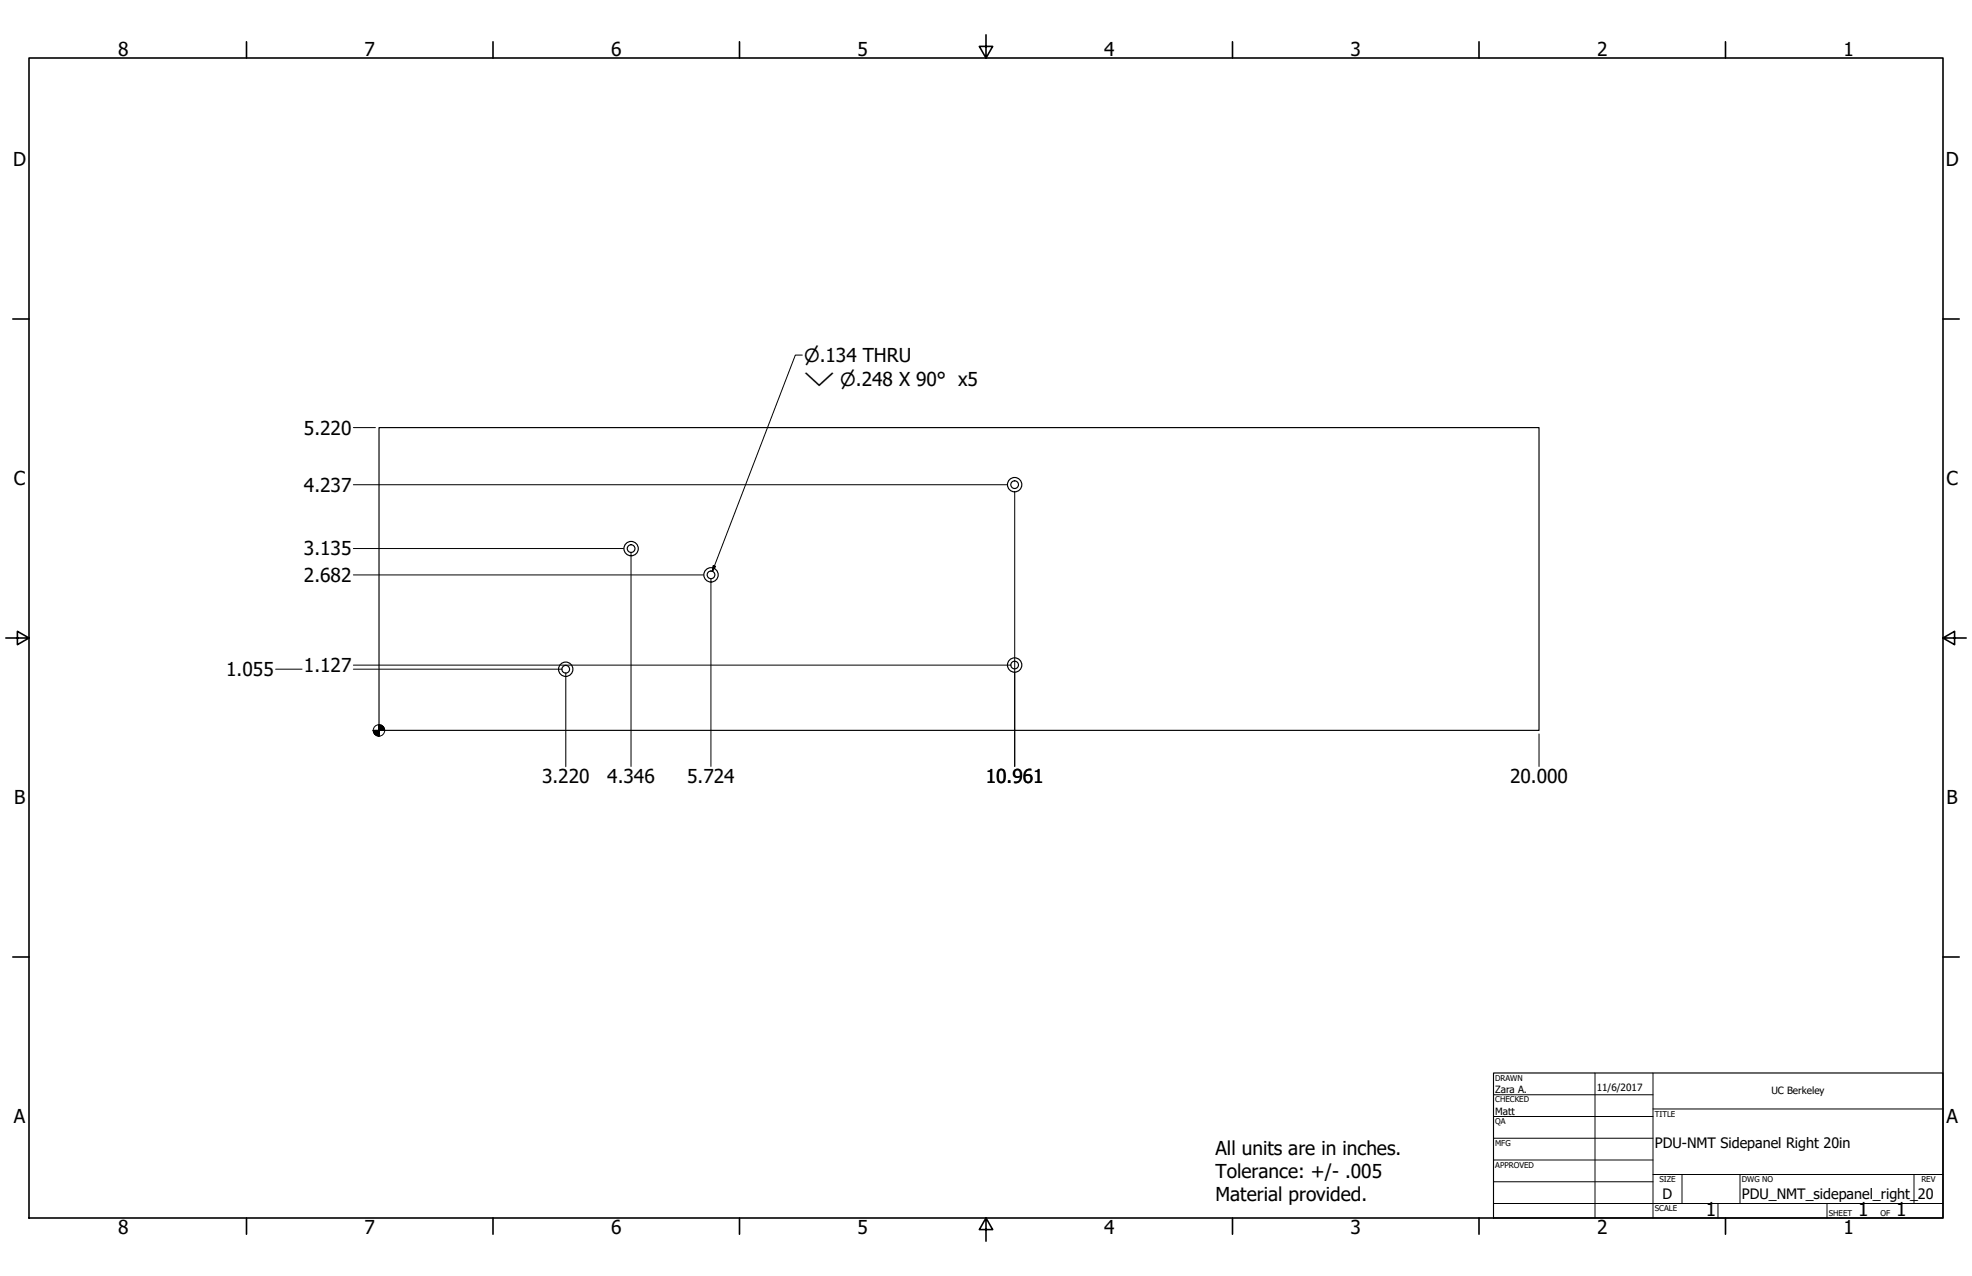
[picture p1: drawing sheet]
<svg xmlns="http://www.w3.org/2000/svg" width="864mm" height="559mm" viewBox="0 0 864 559" stroke-linecap="round" stroke-linejoin="round" font-family="sans-serif">
<!-- layer: Visible (ANSI) -->
<g fill="none" stroke="#000" stroke-width=".51">
<path d="M166 187.3h508v132.5h-508z"/>
<circle cx="444.3" cy="212.2" r="1.68"/>
<circle cx="444.3" cy="212.2" r="3.1"/>
<circle cx="276.4" cy="240.3" r="1.68"/>
<circle cx="276.4" cy="240.3" r="3.1"/>
<circle cx="311.4" cy="251.7" r="1.68"/>
<circle cx="311.4" cy="251.7" r="3.1"/>
<circle cx="247.7" cy="293.1" r="1.68"/>
<circle cx="247.7" cy="293.1" r="3.1"/>
<circle cx="444.3" cy="291.2" r="1.68"/>
<circle cx="444.3" cy="291.2" r="3.1"/>
</g>
<!-- layer: Border (ANSI) -->
<g fill="none" stroke="#000" stroke-width=".7">
<path d="M107.9 18.3v7.1M215.9 18.3v7.1M323.8 18.3v7.1M431.8 15.2v10.2l-2.9-5.1h5.8l-2.9 5.1M539.8 18.3v7.1M647.7 18.3v7.1M755.6 18.3v7.1M12.7 25.4h838.2v508h-838.2zM5.6 139.7h7.1M850.9 139.7h7.1M2.5 279.4h10.2l-5.1-2.9v5.8l5.1-2.9M850.9 279.4l5.1 2.9v-5.8l-5.1 2.9h10.2"/>
<path d="M5.6 419.1h7.1M850.9 419.1h7.1M107.9 533.4v7.1M215.9 533.4v7.1M323.8 533.4v7.1M431.8 533.4l2.9 5.1h-5.8l2.9-5.1v10.2M539.8 533.4v7.1M647.7 533.4v7.1M755.6 533.4v7.1"/>
</g>
<!-- layer: Title (ANSI) -->
<g fill="none" stroke="#000" stroke-width=".44">
<path d="M654 479.4h69.9M698.5 469.9v63.5M723.9 469.9v63.5M654 488.9h69.9M654 498.5h69.9M723.9 485.6h127M654 508h69.9M654 517.5h69.9M723.9 514.3h127M736.6 514.3v12.7M762 514.3v12.7M838.2 514.3v12.7"/>
<path d="M654 527h196.9M752.3 527v6.4M800.1 527v6.4"/>
</g>
<path d="M654 469.9h196.9v63.5h-196.9z" fill="none" stroke="#000" stroke-width=".51"/>
<!-- layer: Dimension (ANSI) -->
<g fill="none" stroke="#000" stroke-width=".44">
<path d="M154.7 187.3h9.7M154.7 212.3h286.4M444.4 215.5v120.2v-41.2M154.7 251.8h153.3M154.7 240.2h118.3M276.4 241.8v93.9M311.3 253.4v82.3M120.7 293.1h11.6M154.7 291.3h288.1M154.7 293.1h91.5M247.8 294.6v41.2M674 321.4v14.3"/>
<circle cx="166" cy="319.9" r="2.51"/>
</g>
<path d="M163.4 319.8l.8 1.8zM163.4 319.8l1.6 2.4-.8-.6zM163.4 319.8l2.6 2.6-1-.2zM166 319.8h2.5zM166 317.4l2.5 2.4h-2.5zM166 317.4v5zM163.4 319.8h2.6v2.6zM163.4 319.8h2.6zM167.7 318.1l.8 1.7zM166.9 317.6l.8 .5 .8 1.7zM166 317.4l.9 .2 1.6 2.2z" fill="#000" stroke="#000" stroke-width=".44"/>
<!-- layer: Symbol (ANSI) -->
<path d="M351.3 155.5h-3l-36.3 94.7M312.4 247.6l.9 .4-1.3 2.2z" fill="none" stroke="#000" stroke-width=".44"/>
<path d="M312.4 247.6l-.4 2.6zM312.4 247.6l.9 .4-1.3 2.2z" fill="#000" stroke="#000" stroke-width=".44"/>
<g font-size="8.4">
<text x="51.7" y="24.4">8</text>
<text x="159.6" y="24.4">7</text>
<text x="267.6" y="24.4">6</text>
<text x="375.5" y="24.4">5</text>
<text x="483.5" y="24.4">4</text>
<text x="591.4" y="24.4">3</text>
<text x="699.4" y="24.4">2</text>
<text x="807.3" y="24.4">1</text>
<text x="5.8" y="72.9">D</text>
<text x="852.1" y="72.9">D</text>
<text x="133.1" y="190.3">5.220</text>
<text x="6.1" y="212.6">C</text>
<text x="133.1" y="215.3">4.237</text>
<text x="852.4" y="212.6">C</text>
<text x="133.1" y="243.3">3.135</text>
<text x="133.1" y="254.8">2.682</text>
<text x="99.1" y="296.1">1.055</text>
<text x="133.1" y="294.4">1.127</text>
<text x="237.4" y="342.8">3.220</text>
<text x="265.9" y="342.7">4.346</text>
<text x="300.9" y="342.7">5.724</text>
<text x="431.7" y="342.7">10.961</text>
<text x="661.3" y="342.7">20.000</text>
<text x="6.2" y="352.3">B</text>
<text x="852.5" y="352.3">B</text>
<text x="6.1" y="492">A</text>
<text x="852.4" y="492">A</text>
<text x="532.3" y="505.8">All units are in inches.</text>
<text x="532.3" y="515.8">Tolerance: +/- .005</text>
<text x="532.3" y="525.8">Material provided.</text>
<text x="747" y="532.6">1</text>
<text x="813.8" y="532.6">1</text>
<text x="830.5" y="532.6">1</text>
<text x="51.7" y="540.5">8</text>
<text x="159.6" y="540.5">7</text>
<text x="267.6" y="540.5">6</text>
<text x="375.5" y="540.5">5</text>
<text x="483.5" y="540.5">4</text>
<text x="591.4" y="540.5">3</text>
<text x="699.4" y="540.5">2</text>
<text x="807.3" y="540.5">1</text>
</g>
<g font-size="8">
<text x="352.1" y="158.6">⌀.134 THRU</text>
<text x="352.1" y="169.2">⌵ ⌀.248 X 90° x5</text>
</g>
<g font-size="6.3">
<text x="724.7" y="502.8">PDU-NMT Sidepanel Right 20in</text>
<text x="728.1" y="524.9">D</text>
<text x="762.8" y="525">PDU_NMT_sidepanel_right_</text>
<text x="839.9" y="525">20</text>
</g>
<g font-size="4.4">
<text x="654.8" y="478.6">Zara A.</text>
<text x="699.3" y="478">11/6/2017</text>
<text x="775.8" y="479">UC Berkeley</text>
<text x="654.8" y="488.1">Matt</text>
</g>
<g font-size="3.5">
<text x="654.8" y="473.2">DRAWN</text>
<text x="654.8" y="482.8">CHECKED</text>
<text x="724.7" y="488.9">TITLE</text>
<text x="654.8" y="492.3">QA</text>
<text x="654.8" y="501.8">MFG</text>
<text x="654.8" y="511.4">APPROVED</text>
<text x="726.7" y="517.7">SIZE</text>
<text x="762.8" y="517.7">DWG NO</text>
<text x="841.4" y="517.7">REV</text>
<text x="724.7" y="530.4">SCALE</text>
<text x="800.9" y="532.6">SHEET</text>
<text x="823.5" y="532.6">OF</text>
</g>
</svg>
